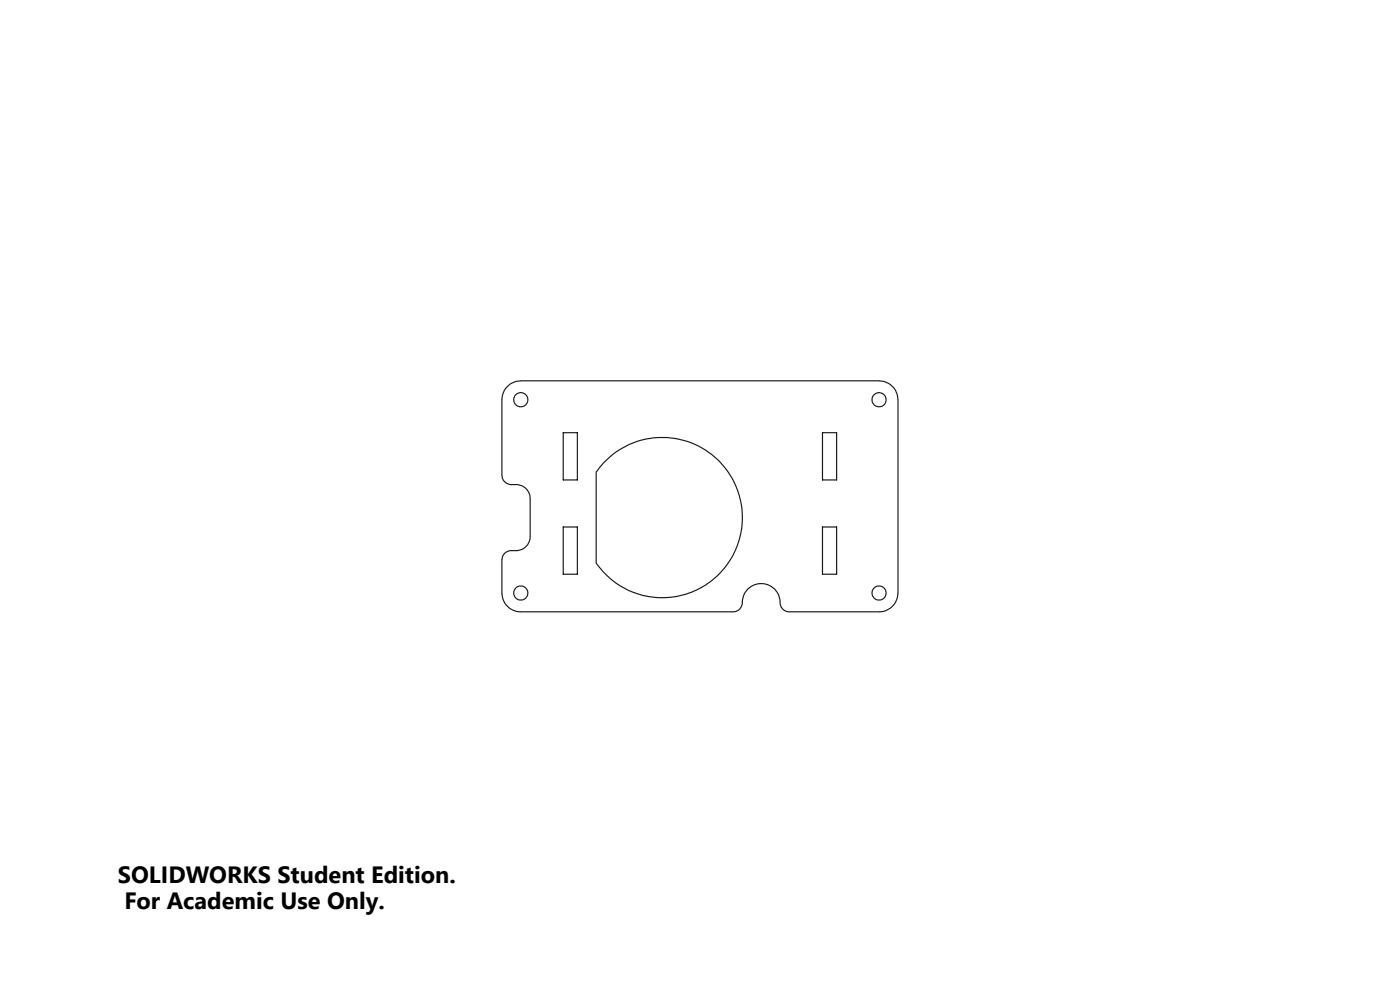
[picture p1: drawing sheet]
<svg xmlns="http://www.w3.org/2000/svg" width="297mm" height="210mm" viewBox="0 0 297 210" stroke-linecap="round" stroke-linejoin="round" font-family="sans-serif">
<g fill="none" stroke="#191924" stroke-width=".25">
<path d="M107.5 82.2a4.4 4.4 0 0 1 3-1.4h76a4.1 4.1 0 0 1 4 4v41a4 4 0 0 1-4 4h-19a2.08 2.08 0 0 1-2-2.6 4 4 0 0 0-4.5-3.4 4 4 0 0 0-3.6 4.4 1.99 1.99 0 0 1-1.9 1.6h-45a4 4 0 0 1-4-4v-7a2.04 2.04 0 0 1 2-2h1a3 3 0 0 0 3-3v-8a2.95 2.95 0 0 0-3-3h-1a2.04 2.04 0 0 1-2-2v-16l.1-1.1zM119.5 91.8h3v10h-3zM127.9 98.3a17 17 0 0 1 25-.2 17 17 0 0 1-1.7 24.9 17 17 0 0 1-24.7-3.6v-19.3zM174.5 91.8h3v10h-3zM119.5 111.8h3v10h-3zM174.5 111.8h3v10h-3z"/>
<circle cx="110.5" cy="84.8" r="1.49"/>
<circle cx="186.5" cy="84.8" r="1.51"/>
<circle cx="110.5" cy="125.8" r="1.49"/>
<circle cx="186.5" cy="125.8" r="1.51"/>
</g>
<g font-size="5">
<text x="25" y="187.4">SOLIDWORKS Student Edition.</text>
<text x="26.4" y="192.9">For Academic Use Only.</text>
</g>
</svg>
